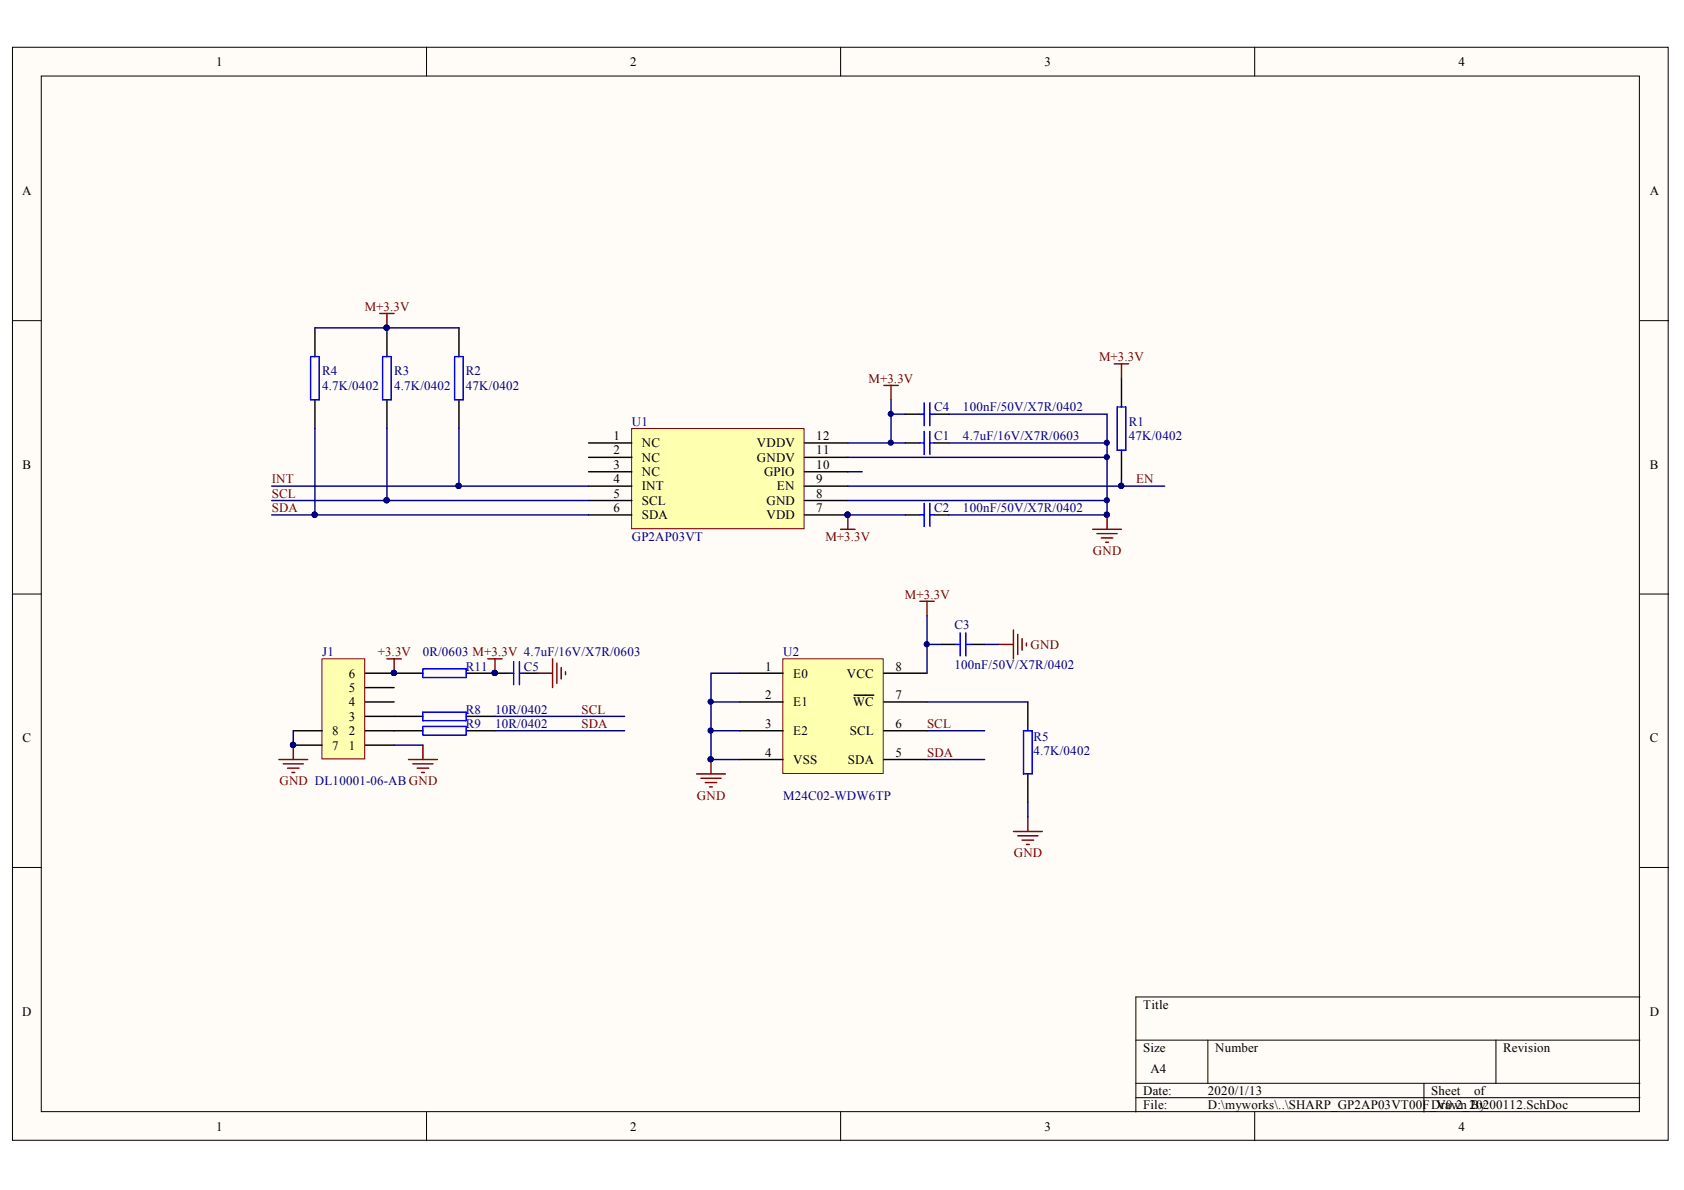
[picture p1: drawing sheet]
# Altium schematic sheet SHARP_GP2AP03VT00F_V0.2_20200112.SchDoc
size A4

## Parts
C1  value 4.7uF/16V/X7R/0603  [CAP-CC0603]  (hidden comment: Cap)
C2  value 100nF/50V/X7R/0402  [CAP-CC0402]  (hidden comment: Cap)
C3  value 100nF/50V/X7R/0402  [CAP-CC0402]  (hidden comment: Cap)
C4  value 100nF/50V/X7R/0402  [CAP-CC0402]  (hidden comment: Cap)
C5  value 4.7uF/16V/X7R/0603  [CAP-CC0603]  (hidden comment: Cap)
J1  value DL10001-06-AB  [A1001AWV-06]  (hidden comment: CONNECT)
R1  value 47K/0402  [RES-RC0402]  (hidden comment: RES)
R2  value 47K/0402  [RES-RC0402]  (hidden comment: RES)
R3  value 4.7K/0402  [RES-RC0402]  (hidden comment: RES)
R4  value 4.7K/0402  [RES-RC0402]  (hidden comment: RES)
R5  value 4.7K/0402  [RES-RC0402]  (hidden comment: RES)
R8  value 10R/0402  [RES-RC0402]  (hidden comment: RES)
R9  value 10R/0402  [RES-RC0402]  (hidden comment: RES)
R11  value 0R/0603  [RES-RC0603]  (hidden comment: RES)
U1  value GP2AP03VT  [SHARP_GP2AP03VT00F]  (hidden comment: IC)
U2  value M24C02-WDW6TP  [TSSOP-8]  (hidden comment: IC)

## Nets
+3.3V: J1.6 R11.1
GND: C1.2 C2.2 C3.2 C4.2 C5.2 J1.1 J1.7 J1.8 R5.2 U1.8(GND) U1.11(GNDV) U2.1(E0) U2.2(E1) U2.3(E2) U2.4(VSS)
M+3.3V: C1.1 C2.1 C3.1 C4.1 C5.1 R1.1 R2.1 R3.1 R4.1 R11.2 U1.7(VDD) U1.12(VDDV) U2.8(VCC)
EN: R1.2 U1.9(EN)
INT: R2.2 U1.4(INT)
SCL: R3.2 R8.2 U1.5(SCL) U2.6(SCL)
SDA: R4.2 R9.2 U1.6(SDA) U2.5(SDA)
NetJ1_2: J1.2 R9.1
NetJ1_3: J1.3 R8.1
NetR5_1: R5.1 U2.7(~{WC})

Not connected (* = marked no-connect by the designer): J1 4 5; U1 1(NC) 2(NC) 3(NC) 10(GPIO)
